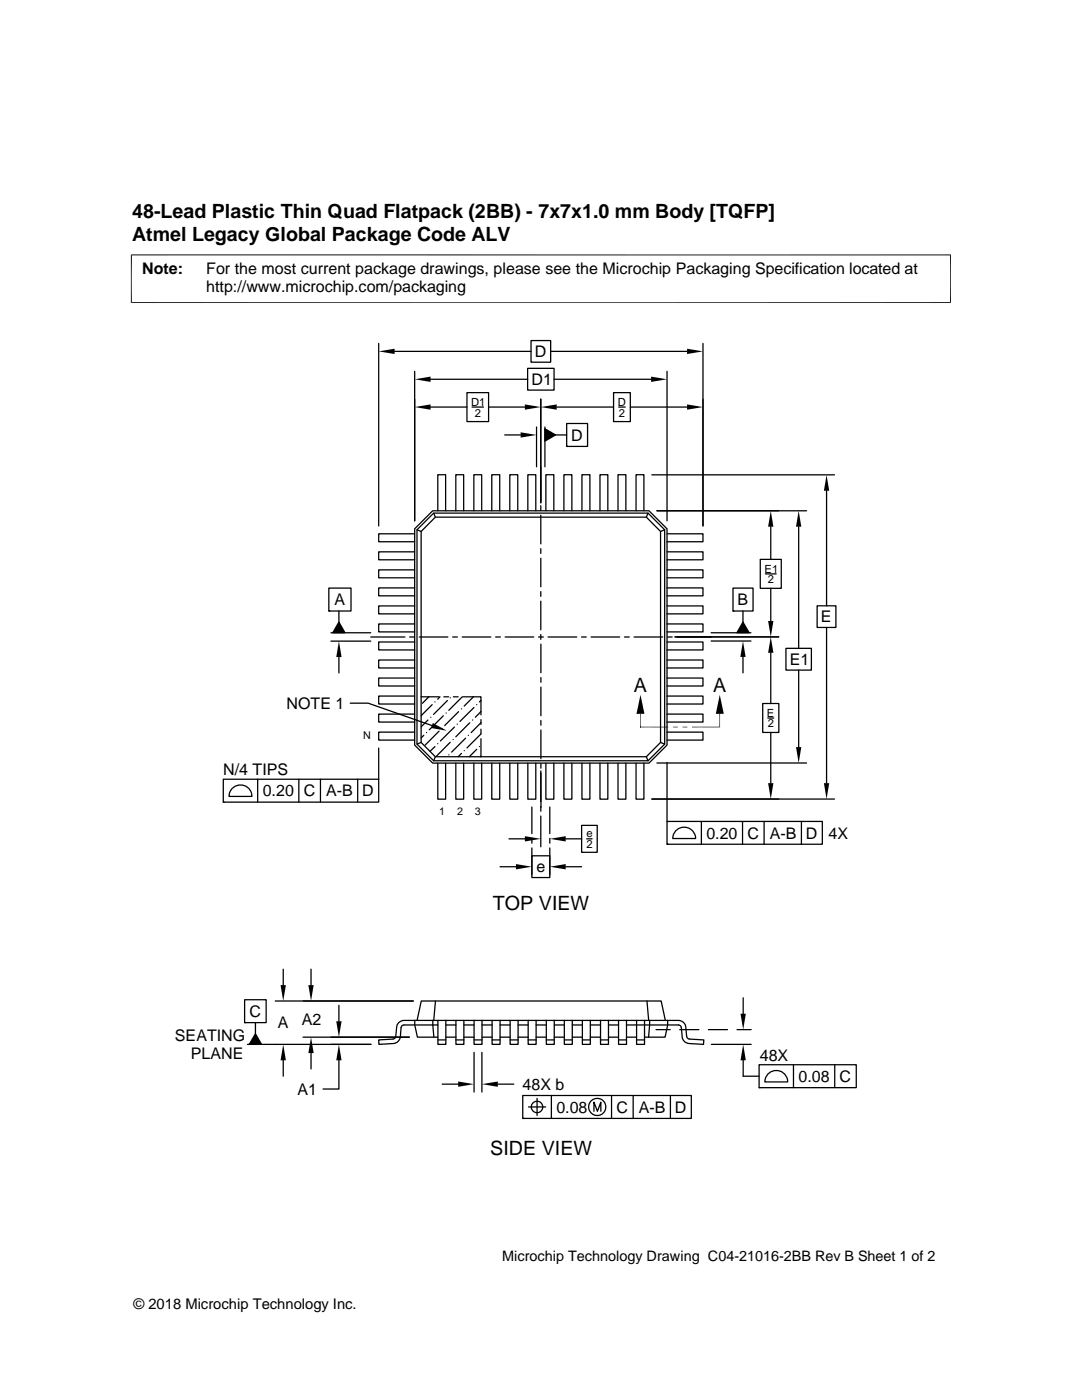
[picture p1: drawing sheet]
<svg xmlns="http://www.w3.org/2000/svg" width="216mm" height="279mm" viewBox="0 0 216 279" stroke-linecap="round" stroke-linejoin="round" font-family="sans-serif">
<g fill="none" stroke="#000" stroke-width=".25">
<path d="M75.6 68.5v36.5M78.7 70.1h27.3M82.7 74.1v29.8M85.9 75.7h19.4M93.2 78.4h4.3v5.7h-4.3zM105.3 73.5h5.3v4.4h-5.3zM106 68h3.9v4.3h-3.9zM107.9 79.7v20.7M109.9 70.1h27.2M110.6 75.7h19.3M122.4 78.4h3.4v5.7h-3.4zM133.1 74.1v29.8"/>
<path d="M140.3 68.5v36.5M85.9 81.2h7.3M94.2 81.2h2.3M97.5 81.2h7.2M100.7 86.8h3.2M107.1 85.2v8M107.9 93.2v6.8M108.7 85.2v8M108.7 85.6l2.1 1.2-2.1 1.2zM110.8 86.8h2.3M111.1 81.2h11.3M113.1 84.5h4.1v4.6h-4.1z"/>
<path d="M113.1 89.1h.1M123.4 81.2h1.4M125.8 81.2h11.3M130.1 94.8h36.4M164.9 97.9v23M65.6 117.4h4.4v4.5h-4.4zM82.7 106.5h-7.1v1.6h7.1M82.7 110.1h-7.1v1.6h7.1M82.7 113.7h-7.1v1.6h7.1M82.7 117.3h-7.1v1.6h7.1M83.2 105.7l.8 .4M86.3 101.9h43.2l3.6 3.6v43.2l-3.6 3.6h-43.2l-3.6-3.6v-43.2z"/>
<path d="M86.5 102.4h42.8l3.3 3.3v42.8l-3.3 3.3h-42.8l-3.3-3.3v-42.8zM86.5 102.4l.4 .8M86.9 103.2h42.1l2.8 2.9v42.1l-2.8 2.8h-42.1l-2.9-2.8v-42.1zM87.4 101.9v-7.2h1.5v7.2M91 101.9v-7.2h1.5v7.2M94.6 101.9v-7.2h1.5v7.2M98.1 101.9v-7.2h1.6v7.2M101.7 101.9v-7.2h1.6v7.2M105.3 101.9v-7.2h1.6v7.2M107.9 100.9v1M107.9 102.8v5.7M107.9 109.5v.9"/>
<path d="M107.9 111.4v5.7M107.9 118.1v.9M107.9 120v5.7M108.9 101.9v-7.2h1.6v7.2M112.5 101.9v-7.2h1.6v7.2M116.1 101.9v-7.2h1.6v7.2M119.7 101.9v-7.2h1.6v7.2M123.3 101.9v-7.2h1.6v7.2M126.9 101.9v-7.2h1.6v7.2M129.3 102.4l-.3 .8M131.1 101.9h29.9M132.6 105.7l-.8 .4"/>
<path d="M133.1 117.3h7.2v1.6h-7.2M133.1 113.7h7.2v1.6h-7.2M133.1 110.1h7.2v1.6h-7.2M133.1 106.5h7.2v1.6h-7.2M146.3 117.4h4v4.5h-4zM151.7 111.6h4.2v5.8h-4.2zM152.7 114.5h2.2M153.8 105.1v6.5M153.8 117.4v6.5M159.4 105.1v24.3M65.6 121.9h.1M66 126.3h8"/>
<path d="M66 128h8M67.6 121.9v2.3M67.6 124.2l1.2 2.1h-2.4zM67.6 131.1v3.2M74 127.1h6.8M81.7 127.1h1M82.7 120.9h-7.1v1.6h7.1M82.7 124.5h-7.1v1.6h7.1M82.7 128.1h-7.1v1.6h7.1M82.7 131.7h-7.1v1.6h7.1M82.7 135.3h-7.1v1.6h7.1M82.7 138.9h-7.1v1.6h7.1"/>
<path d="M83.7 127.1h5.7M84 139.1h3.6M85.6 139.1l-1.3 1.3M87.8 139.1l-.5 .4M88.6 139.1h.9M89.3 139.8l-2.8 2.8M89.8 139.3h.1M90.3 127.1h1M90.5 139.1h.9M92.2 127.1h5.7M92.2 139.1l-2.6 2.7M92.4 139.1h3.6v3.6"/>
<path d="M94.5 139.1l-1.9 1.8M96 139.8l-.3 .3M98.9 127.1h.9M100.8 127.1h5.7M107.5 127.1h.9M107.9 126.6v1M107.9 128.5v5.8M107.9 135.2v1M107.9 137.1v5.7M109.4 127.1h5.7M116 127.1h1M117.9 127.1h5.8"/>
<path d="M124.6 127.1h1M126.5 127.1h5.7M133.1 138.9h7.2v1.6h-7.2M133.1 135.3h7.2v1.6h-7.2M133.1 131.7h7.2v1.6h-7.2M133.1 128.1h7.2v1.6h-7.2M133.1 124.5h7.2v1.6h-7.2M133.1 120.9h7.2v1.6h-7.2M133.2 127.1h.9M141.9 127.9h7.9M141.9 126.3h7.9M146.3 121.9h.1"/>
<path d="M148.3 131.1v3.2M148.3 124.2l1.2 2.1h-2.5zM148.3 121.9v2.3M153.8 130.3v10.1M155.4 127.1h-20.7M156.8 129.4h5.1v4.3h-5.1zM159.4 133.7v15.4M163 120.9h3.8v4.3h-3.8zM164.9 125.2v31.1M44.6 155.5h31v4.6h-31zM46.5 157.2a2.29 2.29 0 0 1 2.4-.4 2.29 2.29 0 0 1 1.4 2.1h-4.6l.3-1.1zM51.4 155.5v4.6"/>
<path d="M59.6 155.5v4.6M63.9 155.5v4.6M69.9 140.3h3.6l12.7 4.5M71.4 155.5v4.6M75.6 149.3v6.2M82.7 142.5h-7.1v1.6h7.1M82.7 146.1h-7.1v1.6h7.1M84 148.2l-.8 .3M84.6 146.7l-.6 .6M85.1 146.2h.1M85.4 143.7l-1.4 1.4M86 143.2h.1"/>
<path d="M86.2 140.6l-2.2 2.2M86.8 149l-1 .9M86.8 140.1h.1M86.9 151l-.4 .8M87.3 148.4h.1M87.4 152.3v7.2h1.5v-7.2M87.6 145.9l-2.8 2.8M88.2 145.4h.1M88.5 142.9l-2.8 2.7M89 142.3h.1M89.6 150.6h.1M89.8 148.1l-2.7 2.8"/>
<path d="M90.4 147.6h.1M90.7 145.1l-2.8 2.8M91 152.3v7.2h1.5v-7.2M91.2 144.5h.1M91.5 142l-2.8 2.8M92.1 141.5h.1M92.1 150.4l-.7 .6M92.6 149.8h.1M92.9 147.3l-2.8 2.8M93.5 146.7h.1M93.7 144.3l-2.7 2.7M94.3 143.7h.1"/>
<path d="M94.6 152.3v7.2h1.5v-7.2M94.6 141.2l-2.8 2.8M95.1 140.6h.1M95.1 149.5l-1.5 1.5M95.7 149h.1M96 142l-1.2 1.2M96 144.2l-2 2M96 150.9l-.1 .1M96 145.5v1l-2.8 2.8M96 143.6v1M96 147.4v3.6M98.1 152.3v7.2h1.6v-7.2"/>
<path d="M101.7 152.3v7.2h1.6v-7.2M105.3 152.3v7.2h1.6v-7.2M107.9 153.9v6.1M107.9 143.8v.9M107.9 145.7v5.7M107.9 152.4v.9M107.9 154.3v6.8M108.9 152.3v7.2h1.6v-7.2M112.5 152.3v7.2h1.6v-7.2M116.1 152.3v7.2h1.6v-7.2M119.7 152.3v7.2h1.6v-7.2M123.3 152.3v7.2h1.6v-7.2"/>
<path d="M126.9 152.3v7.2h1.6v-7.2M129 151l.3 .8M131.1 152.3h29.9M131.8 148.2l.8 .3M133.1 152.2v11.7M133.1 146.1h7.2v1.6h-7.2M133.1 142.5h7.2v1.6h-7.2M152.2 140.4h3.2v5.8h-3.2zM153.2 143.3h1.2M153.8 146.2v10.1M166.5 159.5h-36.4M44.6 160.1h.1"/>
<path d="M99.8 173h3.2M101.6 167.4h3.1M106.1 170.8h3.6v4.3h-3.6zM106.1 161.1v5.3M106.1 167.3v1M106.1 169.2v5.4M107.9 161v.9M107.9 162.9v6.1M109.7 161.1v5.3M109.7 167.3v1M109.7 169.2v5.4M112.9 173h3.2"/>
<path d="M112.9 167.4h3.2M116.1 164.7h3.1v5.4h-3.1zM117.1 167.4h1.1M133.1 163.9h31v4.6h-31zM133.1 168.5h.1M135 165.7a2.29 2.29 0 0 1 2.4-.4 2.29 2.29 0 0 1 1.4 2h-4.6l.4-1.1zM140 163.9v4.6M148.2 163.9v4.6M152.5 163.9v4.6M159.9 163.9v4.6M48.8 199.5h4.3v4.6h-4.3zM54.9 199.8h27.6"/>
<path d="M56.5 193.4v3.2M62.1 193.4v3.2M86.9 199.8l-.3 3.8M129.1 199.8l.3 3.8M148.3 199.1v3.2M48.8 204.1h.1M49.4 208.4h24.6M51 204.1v2.2M51 206.3l1.2 2.1h-2.5zM56.5 211.6v3.2M60.5 207h21.2M62.1 210.2v3.1"/>
<path d="M67.6 211.6v5.7h-3.1M67.6 200.6v3.2M82.8 203.6v1l.5 2.4h4.1M83.2 203.6l.9-3.8h47.8l.9 3.8M86.4 203.6l.2 3.4M87.4 203.6v4.8h1.6v-4.8M87.4 207.5h1.6M88.2 216.4h3.2M89 204.6h2M89 207h2M91 203.6v4.8h1.6v-4.8M91 207.5h1.6"/>
<path d="M92.6 204.6h2M92.6 207h2M94.6 210v8M94.6 203.6v4.8h1.6v-4.8M94.6 207.5h1.6M96.2 210v8M96.2 204.6h2M96.2 207h2M98.2 203.6v4.8h1.6v-4.8M98.2 207.5h1.6M99.3 216.4h3.2M99.8 204.6h2"/>
<path d="M99.8 207h2M101.8 203.6v4.8h1.6v-4.8M101.8 207.5h1.6M103.4 204.6h2M103.4 207h2M104.3 218.6h33.6v4.6h-33.6zM105.4 203.6v4.8h1.6v-4.8M105.4 207.5h1.6M107 204.6h2M107 207h2M107.2 219.2v3.4M109 203.6v4.8h1.6v-4.8"/>
<path d="M109 207.5h1.6M110 218.6v4.6M110.6 204.6h2M110.6 207h2M112.6 203.6v4.8h1.6v-4.8M112.6 207.5h1.6M114.2 204.6h2M114.2 207h2M116.2 203.6v4.8h1.6v-4.8M116.2 207.5h1.6M117.8 204.6h2M117.8 207h2"/>
<path d="M119.8 203.6v4.8h1.6v-4.8M119.8 207.5h1.6M121.4 204.6h2M121.4 207h2M122 218.6v4.6M123.4 203.6v4.8h1.6v-4.8M123.4 207.5h1.6M125 204.6h10.4a.58 .58 0 0 1 .6 .5l.1 1.8a1.45 1.45 0 0 0 1.4 1.4l2.9 .1v-.9l-2.9-.1-.3-.2-.2-.4-.2-1.8a1.49 1.49 0 0 0-1.4-1.4h-54.8a1.48 1.48 0 0 0-1.5 1.4l-.1 1.8-.2 .4-.4 .2-2.8 .1v.9l2.9-.1a1.49 1.49 0 0 0 1.4-1.4l.1-1.8a.58 .58 0 0 1 .6-.5h6.8M125 207h2M126.3 218.6v4.6M127 203.6v4.8h1.6v-4.8M127 207.5h1.6"/>
<path d="M129.6 203.6l-.2 3.4M130.9 205.5h2.8M133.2 203.6v1l-.5 2.4h-4.1M133.8 218.6v4.6M135.6 205.5h3.8M141.4 205.5h3.8M141.9 208.4h8M147.1 205.5h2.8M148.3 211.6v3.2h3.2M151.5 212.5h19.4v4.6h-19.4zM151.5 217.1h.1M153.4 214.2a2.29 2.29 0 0 1 2.4-.4 2.29 2.29 0 0 1 1.4 2.1h-4.6l.3-1.2z"/>
<path d="M158.3 212.5v4.6M166.6 212.5v4.6M104.3 223.2h.1M105.5 220.9h3.4M118.5 221.8v-1.8l.7 1.8 .7-1.8v1.8"/>
<circle cx="107.2" cy="220.9" r="1.14"/>
<circle cx="119.2" cy="220.9" r="1.71"/>
</g>
<g fill="#000">
<path d="M75.6 70.1l3.1-.5v1.1zM82.7 75.7l3.2-.5v1zM129.9 75.2l3.2 .5-3.2 .5zM137.1 69.6l3.2 .5-3.2 .6zM82.7 81.2l3.2-.5v1.1zM103.9 86.3l3.2 .5-3.2 .5zM104.7 80.7l3.2 .5-3.2 .6zM108.7 85.6l2.1 1.2-2.1 1.2zM107.9 81.2l3.2-.5v1.1zM137.1 80.7l3.2 .5-3.2 .6zM164.9 94.8l.6 3.1h-1.1zM153.8 101.9l.5 3.2h-1z"/>
<path d="M159.4 101.9l.5 3.2h-1.1zM67.6 128l.6 3.1h-1.1zM67.6 124.2l1.2 2.1h-2.4zM143.6 138.7l.8 3.8h-1.6zM148.3 127.9l.5 3.2h-1.1zM148.3 124.2l1.2 2.1h-2.5zM153.3 123.9h1l-.5 3.2zM153.8 127.1l.5 3.2h-1zM86.4 144.3l2.8 1.5-3.2-.5zM127.8 138.7l.8 3.8h-1.6zM134.3 145.2l.9-.2v.2zM134.3 145h.9l-.9 .2z"/>
<path d="M136.2 145.2l.9-.2v.2zM136.2 145h.9l-.9 .2zM153.3 156.3h1l-.5 3.2zM158.8 149.1h1.1l-.5 3.2zM164.4 156.3h1.1l-.6 3.2zM103 172.4l3.1 .6-3.1 .5zM104.7 166.9l3.2 .5-3.2 .5zM109.7 167.4l3.2-.5v1zM109.7 173l3.2-.6v1.1zM56 196.6h1l-.5 3.2zM61.5 196.6h1.1l-.5 3.2zM51 206.3l1.2 2.1h-2.5z"/>
<path d="M56.5 208.4l.5 3.2h-1zM62.1 207l.5 3.2h-1.1zM67.1 203.8h1.1l-.6 3.2zM67.6 208.4l.6 3.2h-1.1zM91.4 215.8l3.2 .6-3.2 .5zM96.2 216.4l3.1-.6v1.1zM148.3 208.4l.5 3.2h-1zM147.8 202.3h1l-.5 3.2z"/>
</g>
<path d="M26.1 50.9h163.7M26.2 50.8v9.7M189.7 50.8v9.7M26.1 60.4h163.7M127.8 142.5v2.7M127.8 145.1h5.5M143.6 142.5v2.6h-5.5" fill="none" stroke="#000" stroke-width=".2"/>
<g font-size="3.9">
<text x="26.4" y="43.5">48-Lead Plastic Thin Quad Flatpack (2BB) - 7x7x1.0 mm Body [TQFP]</text>
<text x="26.4" y="48">Atmel Legacy Global Package Code ALV</text>
<text x="126.5" y="138.2">A</text>
<text x="142.3" y="138.2">A</text>
<text x="98.3" y="181.6">TOP VIEW</text>
<text x="97.8" y="230.5">SIDE VIEW</text>
</g>
<g font-size="3.2">
<text x="28.4" y="54.6">Note:</text>
<text x="41.1" y="58.3">http://www.microchip.com/packaging</text>
<text x="41.1" y="54.6">For the most current package drawings, please see the Microchip Packaging Specification located at</text>
<text x="106.7" y="71.3">D</text>
<text x="106" y="76.8">D1</text>
<text x="114" y="87.9">D</text>
<text x="66.8" y="120.8">A</text>
<text x="147.2" y="120.8">B</text>
<text x="163.8" y="124.2">E</text>
<text x="157.6" y="132.7">E1</text>
<text x="57.2" y="141.5">NOTE 1</text>
<text x="44.5" y="154.7">N/4 TIPS</text>
<text x="52.4" y="158.9">0.20</text>
<text x="60.6" y="158.9">C</text>
<text x="65.1" y="158.9">A-B</text>
<text x="72.3" y="158.9">D</text>
<text x="140.9" y="167.3">0.20</text>
<text x="149.1" y="167.3">C</text>
<text x="153.6" y="167.3">A-B</text>
<text x="160.8" y="167.3">D</text>
<text x="165.3" y="167.3">4X</text>
<text x="107" y="174.1">e</text>
<text x="49.8" y="202.9">C</text>
<text x="34.9" y="207.7">SEATING</text>
<text x="55.5" y="205.3">A</text>
<text x="60.2" y="204.5">A2</text>
<text x="38.1" y="211.4">PLANE</text>
<text x="151.6" y="211.7">48X</text>
<text x="159.3" y="215.9">0.08</text>
<text x="167.5" y="215.9">C</text>
<text x="59.4" y="218.5">A1</text>
<text x="104.3" y="217.5">48X b</text>
<text x="111" y="222.1">0.08</text>
<text x="123" y="222.1">C</text>
<text x="127.5" y="222.1">A-B</text>
<text x="134.7" y="222.1">D</text>
</g>
<g font-size="2.9">
<text x="100.2" y="251.7">Microchip Technology Drawing C04-21016-2BB Rev B Sheet 1 of 2</text>
<text x="26.6" y="261.3">© 2018 Microchip Technology Inc.</text>
</g>
<g font-size="2.2">
<text x="94" y="81">D1</text>
<text x="94.7" y="83.1">2</text>
<text x="123.3" y="81">D</text>
<text x="123.5" y="83.1">2</text>
<text x="152.5" y="114.3">E1</text>
<text x="153.2" y="116.4">2</text>
<text x="153" y="143">E</text>
<text x="153.2" y="145.2">2</text>
<text x="117" y="167.1">e</text>
<text x="117" y="169.3">2</text>
</g>
<g font-size="2.1">
<text x="72.4" y="147.6">N</text>
<text x="87.7" y="162.6">1</text>
<text x="91.2" y="162.6">2</text>
<text x="94.8" y="162.6">3</text>
</g>
</svg>
